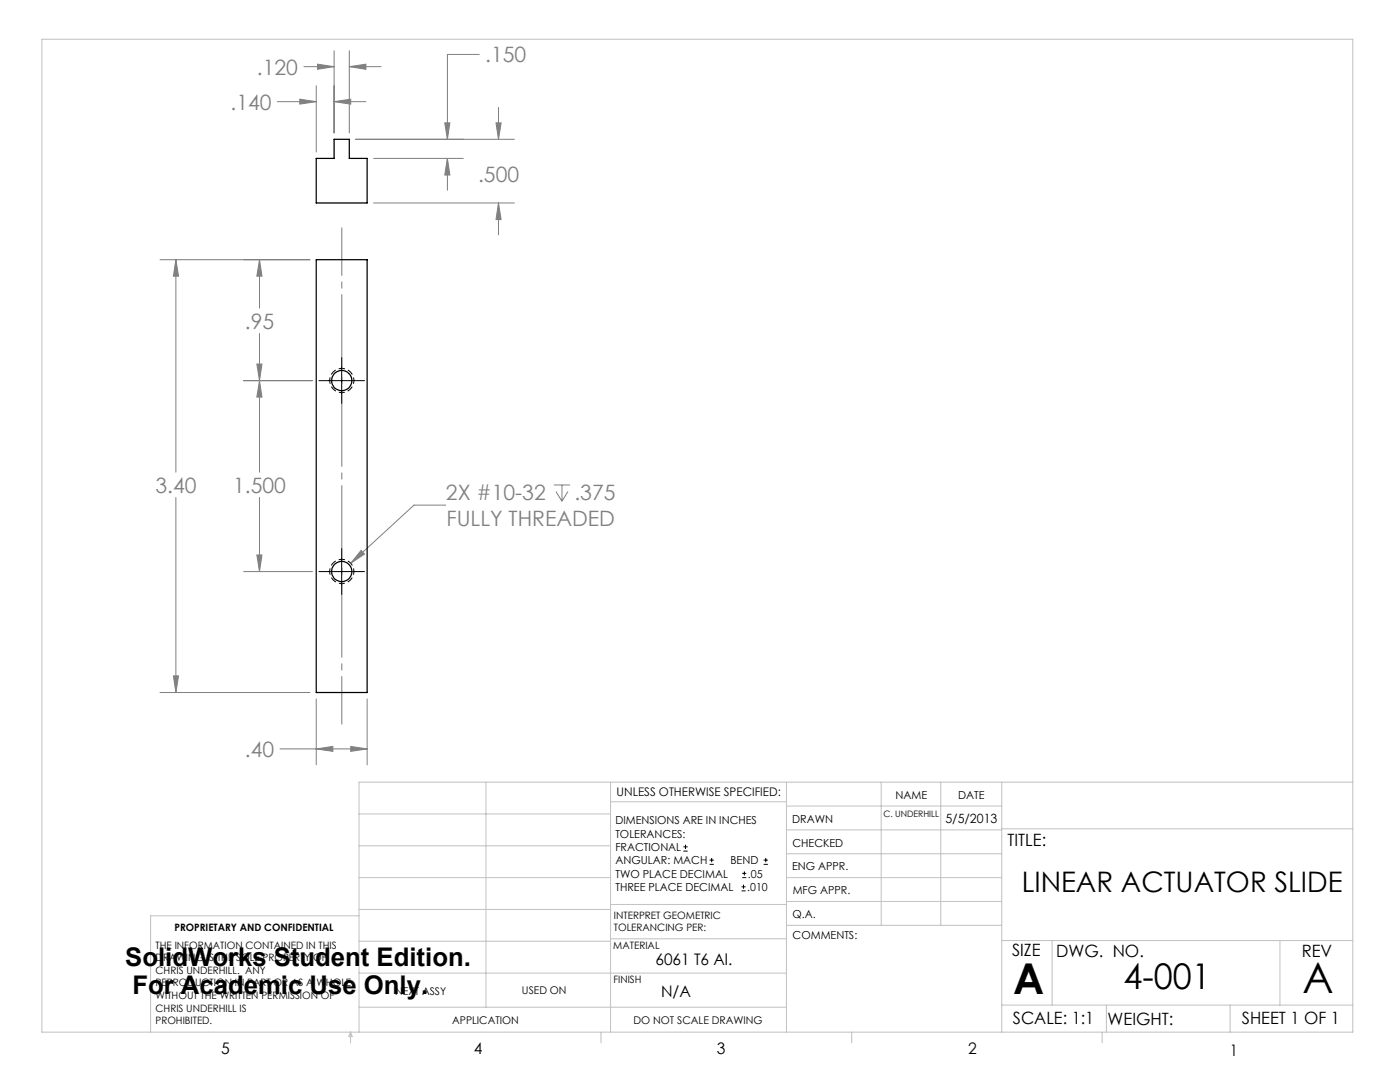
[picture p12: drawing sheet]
<svg xmlns="http://www.w3.org/2000/svg" width="279mm" height="216mm" viewBox="0 0 279 216" stroke-linecap="round" stroke-linejoin="round" font-family="sans-serif">
<g fill="none" stroke="#808080" stroke-width=".2">
<path d="M59.8 19.8l3.3 .5-3.3 .5zM60.6 13.3h6.1M63.1 17.1v13.2M63.4 12.8l3.3 .5-3.3 .5zM66.7 10.1v16.4M69.7 10.1v16.4M69.7 13.3h6.4M69.7 13.3l3.3-.5v1zM95.6 10.9h-6.3v16.9M55.4 20.3h7.7M66.7 20.3h6.3M66.7 20.3l3.3-.5v1z"/>
<path d="M71 27.8h31.7M74.5 31.6h18M88.8 24.5h1l-.5 3.3zM89.3 31.6v6.4M89.3 31.6l.5 3.3h-1zM99 24.5h1l-.5 3.3zM99.5 21.4v6.4M31.9 51.8h29.9M35.1 51.8l.5 3.3h-1zM35.1 51.8v42.4M51.8 51.8v9.7M51.8 51.8l.5 3.3h-1z"/>
<path d="M74.5 40.5h28.2M99.5 40.5l.5 3.3h-1zM99.5 40.5v6.3M48.6 76h13.8M51.3 72.6h1l-.5 3.4zM51.8 66.5v27.7M51.8 76l.5 3.2h-1zM35.1 99.3v38.9M51.8 99.3v14.8M110.5 96.8h3.3M110.9 98.1l1.2 1.9M112.1 96.8v3.2"/>
<path d="M113.3 98.1l-1.2 1.9M48.6 114.1h13.8M51.3 110.7h1l-.5 3.4zM72.1 109.8l.6 .8-2.7 1.8zM89 100.8h-6.4l-12.6 11.6M31.9 138.2h29.9M34.6 134.9h1l-.5 3.3zM63.1 139.5v13.1M73.3 139.5v13.1M55.9 149.4h17.4M63.1 149.4l3.3-.5v1zM70 148.9l3.3 .5-3.3 .5z"/>
</g>
<g fill="none" stroke="#000" stroke-width=".2">
<path d="M63.6 76h9.1M68.2 71.4v9.1M63.6 114.1h9.1M68.2 109.5v9.1M136.4 169.8h.8M136.4 169h.8M136.8 168.6v.8M141.6 172.5h.9M141.6 171.6h.9M142 171.2v.8M148 177.8h.8M148 177h.8"/>
<path d="M148.1 175.1h.8M148.1 174.3h.8M148.4 176.5v.8M148.6 173.9v.8M152.4 172.5h.8M152.4 171.6h.8M152.8 171.2v.8"/>
</g>
<path d="M68.2 78.3a2.41 2.41 0 0 1-2.1-3.5 2.41 2.41 0 0 1 4.1-.2 2.41 2.41 0 0 1-1.8 3.7h-.2M68.2 116.4a2.41 2.41 0 0 1-2.1-3.5 2.41 2.41 0 0 1 4.1-.2 2.41 2.41 0 0 1-1.8 3.7h-.2" fill="none" stroke="#000" stroke-width=".2" stroke-dasharray="1.3 .6" stroke-dashoffset=".7" stroke-linecap="butt"/>
<path d="M68.2 45.4v99.1" fill="none" stroke="#808080" stroke-width=".2" stroke-dasharray="15.2 1.3 1.3 1.3" stroke-dashoffset="5.7"/>
<g fill="none" stroke="#c0c0c0" stroke-width=".2">
<path d="M8.4 7.8h261.6v198.2h-261.6zM97 156.1v44.9M121.8 156.1v49.9M121.8 160h35.2M157 156.1v49.9M175.9 156.1v28.5M187.7 156.1v28.5M199.9 156.1v49.9M270 156.1h-198.4v49.9M71.6 175.1h50.2M71.6 168.8h50.2M71.6 162.4h50.2"/>
<path d="M157 170.4h42.9M157 165.6h42.9M157 160.8h42.9M157 175.1h42.9M157 179.9h42.9M199.9 165.4h70.1M71.6 194.2h85.4M71.6 187.8h50.2M71.6 181.5h50.2M71.6 182.7h-41.5v23.3M121.8 187.3h35.2M121.8 180.5h35.2"/>
<path d="M157 184.6h42.9M199.9 187.7h70.1M210 187.7v12.9M255.4 187.7v12.9M70 206v2.1M70 206l.3 .8h-.7zM71.6 201h85.4M119.9 206v2.1M170 206v2.1M199.9 200.6h70.1M220 206v2.1M220.8 200.6v5.4"/>
<path d="M245.5 200.6v5.4"/>
</g>
<path d="M99 24.5h1l-.5 3.3zM99.5 40.5l.5 3.3h-1zM88.8 24.5h1l-.5 3.3zM89.3 31.6l.5 3.3h-1zM63.4 12.8l3.3 .5-3.3 .5zM69.7 13.3l3.3-.5v1zM66.7 20.3l3.3-.5v1zM59.8 19.8l3.3 .5-3.3 .5zM35.1 51.8l.5 3.3h-1zM34.6 134.9h1l-.5 3.3zM51.8 51.8l.5 3.3h-1zM51.3 72.6h1l-.5 3.4zM51.8 76l.5 3.2h-1zM51.3 110.7h1l-.5 3.4zM72.1 109.8l-2.1 2.6 2.7-1.8zM63.1 149.4l3.3-.5v1zM70 148.9l3.3 .5-3.3 .5z" fill="#808080"/>
<g fill="none" stroke="#000" stroke-width=".25">
<path d="M66.7 27.8h3v3.8h3.6v8.9h-10.2v-8.9h3.6zM63.1 51.8h10.2v86.4h-10.2z"/>
<circle cx="68.2" cy="75.9" r="2.02"/>
<circle cx="68.2" cy="114" r="2.02"/>
</g>
<g font-size="8.5">
<text x="202.2" y="198.3">A</text>
<text x="260" y="198.1">A</text>
</g>
<text font-size="7.1" x="224.2" y="197.4">4-001</text>
<text font-size="5.6" x="203.9" y="178">LINEAR ACTUATOR SLIDE</text>
<g font-size="5.1">
<text x="25" y="192.8">SolidWorks Student Edition.</text>
<text x="26.4" y="198.4">For Academic Use Only.</text>
</g>
<g font-size="4.2" fill="#808080">
<text x="51.3" y="14.9">.120</text>
<text x="96.8" y="12.4">.150</text>
<text x="46" y="21.9">.140</text>
<text x="95.4" y="36.2">.500</text>
<text x="48.9" y="65.6">.95</text>
<text x="31" y="98.3">3.40</text>
<text x="46.5" y="98.3">1.500</text>
<text x="89" y="99.8">2X #10-32</text>
<text x="114.6" y="99.8">.375</text>
<text x="89.1" y="104.9">FULLY THREADED</text>
<text x="48.9" y="151">.40</text>
</g>
<g font-size="3.4">
<text x="201.1" y="168.8">TITLE:</text>
<text x="202" y="190.8">SIZE</text>
<text x="210.8" y="190.9">DWG. NO.</text>
<text x="259.8" y="191">REV</text>
<text x="202.1" y="204.4">SCALE: 1:1</text>
<text x="221" y="204.5">WEIGHT:</text>
<text x="247.8" y="204.4">SHEET 1 OF 1</text>
</g>
<g font-size="3.2">
<text x="130.8" y="192.5">6061 T6 Al.</text>
<text x="131.9" y="198.9">N/A</text>
<text x="44.2" y="210.4">5</text>
<text x="94.6" y="210.3">4</text>
<text x="143.1" y="210.4">3</text>
<text x="193.2" y="210.3">2</text>
<text x="245.4" y="210.6">1</text>
</g>
<text font-size="2.5" x="188.7" y="164.2">5/5/2013</text>
<text font-size="2.4" x="123.1" y="158.9">UNLESS OTHERWISE SPECIFIED:</text>
<g font-size="2.2">
<text x="178.7" y="159.4">NAME</text>
<text x="191.2" y="159.4">DATE</text>
<text x="122.8" y="164.5">DIMENSIONS ARE IN INCHES</text>
<text x="122.8" y="167.1">TOLERANCES:</text>
<text x="158.1" y="164.2">DRAWN</text>
<text x="122.8" y="169.8">FRACTIONAL</text>
<text x="122.8" y="172.5">ANGULAR: MACH</text>
<text x="145.8" y="172.5">BEND</text>
<text x="158.1" y="173.7">ENG APPR.</text>
<text x="158.2" y="169.1">CHECKED</text>
<text x="122.8" y="177.8">THREE PLACE DECIMAL</text>
<text x="122.8" y="175.1">TWO PLACE DECIMAL</text>
<text x="149.1" y="177.8">.010</text>
<text x="149.3" y="175.1">.05</text>
<text x="158.2" y="178.4">MFG APPR.</text>
<text x="158.2" y="183.2">Q.A.</text>
<text x="158.2" y="187.4">COMMENTS:</text>
</g>
<g font-size="2.1">
<text x="78.8" y="198.5">NEXT ASSY</text>
<text x="104.2" y="198.4">USED ON</text>
<text x="90.2" y="204.3">APPLICATION</text>
<text x="126.4" y="204.3">DO NOT SCALE DRAWING</text>
</g>
<g font-size="2">
<text x="34.8" y="185.7">PROPRIETARY AND CONFIDENTIAL</text>
<text x="122.5" y="183.3">INTERPRET GEOMETRIC</text>
<text x="122.5" y="185.9">TOLERANCING PER:</text>
<text x="31.1" y="189.3">THE INFORMATION CONTAINED IN THIS</text>
<text x="31.1" y="191.8">DRAWING IS THE SOLE PROPERTY OF</text>
<text x="122.4" y="189.4">MATERIAL</text>
<text x="31.1" y="194.3">CHRIS UNDERHILL. ANY</text>
<text x="31.1" y="196.8">REPRODUCTION IN PART OR AS A WHOLE</text>
<text x="122.4" y="196.2">FINISH</text>
<text x="31.1" y="199.4">WITHOUT THE WRITTEN PERMISSION OF</text>
<text x="31.1" y="201.9">CHRIS UNDERHILL IS</text>
<text x="31.1" y="204.4">PROHIBITED.</text>
</g>
<text font-size="1.8" x="176.3" y="163.1">C. UNDERHILL</text>
</svg>
